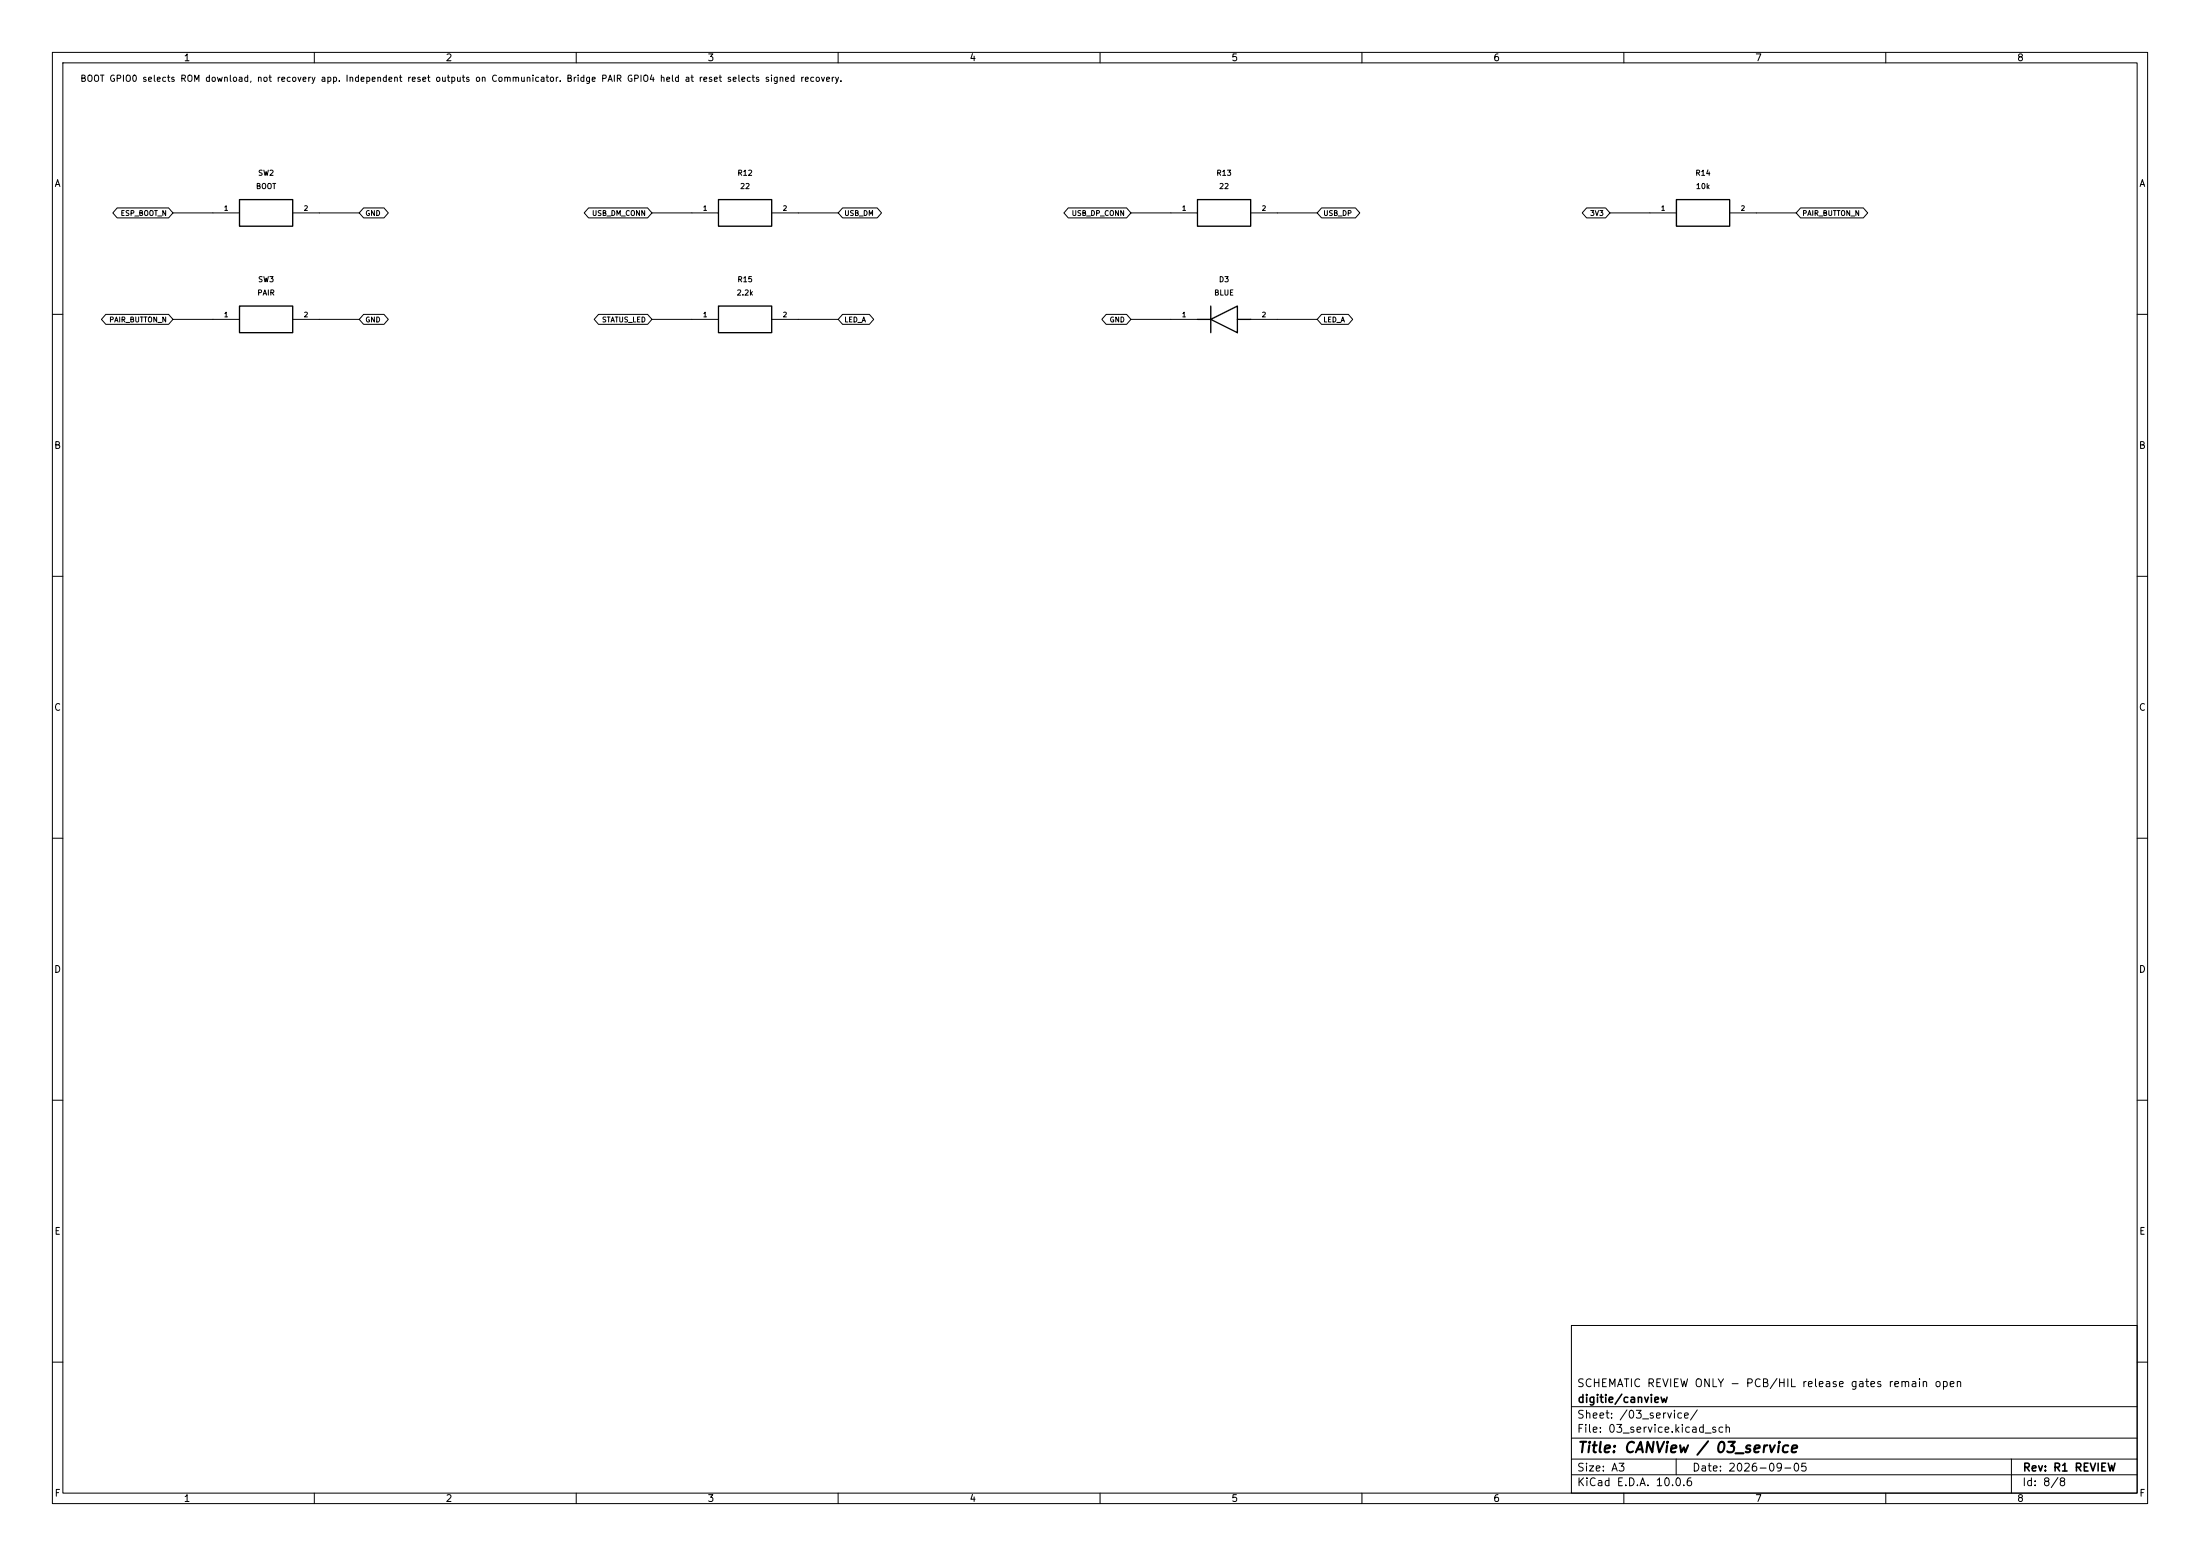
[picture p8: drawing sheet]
(kicad_sch (version 20250114) (generator "eeschema") (generator_version "10.0") (paper "A3") (title_block (title "CANView / 03_service") (date "2026-09-05") (rev "R1 REVIEW") (company "digitie/canview") (comment 1 "SCHEMATIC REVIEW ONLY - PCB/HIL release gates remain open"))
(lib_symbols (symbol "CANView:CANView_bridge_SW2" (pin_names (offset 0.762) (hide yes)) (in_bom yes) (on_board yes)
(property "Reference" "S" (at 0.0000 7.6200 0)  (effects (font (size 1.0 1.0)) ))
(property "Value" "BOOT" (at 0.0000 5.0800 0)  (effects (font (size 1.0 1.0)) ))
(property "Footprint" "CANView:Button_Switch_SMD__SW_SPST_TL3342" (at 0.0000 0.0000 0) (hide yes) (effects (font (size 1.0 1.0)) ))
(symbol "CANView_bridge_SW2_0_1" (rectangle (start -5.08 2.54) (end 5.08 -2.54) (stroke (width 0.254) (type default)) (fill (type background))))
(symbol "CANView_bridge_SW2_1_1"
(pin passive line (at -10.16 0 0) (length 5.08) (name "1" (effects (font (size 0.9 0.9)) )) (number "1" (effects (font (size 0.9 0.9)) )))
(pin passive line (at 10.16 0 180) (length 5.08) (name "2" (effects (font (size 0.9 0.9)) )) (number "2" (effects (font (size 0.9 0.9)) )))))
(symbol "CANView:CANView_bridge_R12" (pin_names (offset 0.762) (hide yes)) (in_bom yes) (on_board yes)
(property "Reference" "R" (at 0.0000 7.6200 0)  (effects (font (size 1.0 1.0)) ))
(property "Value" "22" (at 0.0000 5.0800 0)  (effects (font (size 1.0 1.0)) ))
(property "Footprint" "CANView:Resistor_SMD__R_0402_1005Metric" (at 0.0000 0.0000 0) (hide yes) (effects (font (size 1.0 1.0)) ))
(symbol "CANView_bridge_R12_0_1" (rectangle (start -5.08 2.54) (end 5.08 -2.54) (stroke (width 0.254) (type default)) (fill (type background))))
(symbol "CANView_bridge_R12_1_1"
(pin passive line (at -10.16 0 0) (length 5.08) (name "1" (effects (font (size 0.9 0.9)) )) (number "1" (effects (font (size 0.9 0.9)) )))
(pin passive line (at 10.16 0 180) (length 5.08) (name "2" (effects (font (size 0.9 0.9)) )) (number "2" (effects (font (size 0.9 0.9)) )))))
(symbol "CANView:CANView_bridge_R13" (pin_names (offset 0.762) (hide yes)) (in_bom yes) (on_board yes)
(property "Reference" "R" (at 0.0000 7.6200 0)  (effects (font (size 1.0 1.0)) ))
(property "Value" "22" (at 0.0000 5.0800 0)  (effects (font (size 1.0 1.0)) ))
(property "Footprint" "CANView:Resistor_SMD__R_0402_1005Metric" (at 0.0000 0.0000 0) (hide yes) (effects (font (size 1.0 1.0)) ))
(symbol "CANView_bridge_R13_0_1" (rectangle (start -5.08 2.54) (end 5.08 -2.54) (stroke (width 0.254) (type default)) (fill (type background))))
(symbol "CANView_bridge_R13_1_1"
(pin passive line (at -10.16 0 0) (length 5.08) (name "1" (effects (font (size 0.9 0.9)) )) (number "1" (effects (font (size 0.9 0.9)) )))
(pin passive line (at 10.16 0 180) (length 5.08) (name "2" (effects (font (size 0.9 0.9)) )) (number "2" (effects (font (size 0.9 0.9)) )))))
(symbol "CANView:CANView_bridge_R14" (pin_names (offset 0.762) (hide yes)) (in_bom yes) (on_board yes)
(property "Reference" "R" (at 0.0000 7.6200 0)  (effects (font (size 1.0 1.0)) ))
(property "Value" "10k" (at 0.0000 5.0800 0)  (effects (font (size 1.0 1.0)) ))
(property "Footprint" "CANView:Resistor_SMD__R_0402_1005Metric" (at 0.0000 0.0000 0) (hide yes) (effects (font (size 1.0 1.0)) ))
(symbol "CANView_bridge_R14_0_1" (rectangle (start -5.08 2.54) (end 5.08 -2.54) (stroke (width 0.254) (type default)) (fill (type background))))
(symbol "CANView_bridge_R14_1_1"
(pin passive line (at -10.16 0 0) (length 5.08) (name "1" (effects (font (size 0.9 0.9)) )) (number "1" (effects (font (size 0.9 0.9)) )))
(pin passive line (at 10.16 0 180) (length 5.08) (name "2" (effects (font (size 0.9 0.9)) )) (number "2" (effects (font (size 0.9 0.9)) )))))
(symbol "CANView:CANView_bridge_SW3" (pin_names (offset 0.762) (hide yes)) (in_bom yes) (on_board yes)
(property "Reference" "S" (at 0.0000 7.6200 0)  (effects (font (size 1.0 1.0)) ))
(property "Value" "PAIR" (at 0.0000 5.0800 0)  (effects (font (size 1.0 1.0)) ))
(property "Footprint" "CANView:Button_Switch_SMD__SW_SPST_TL3342" (at 0.0000 0.0000 0) (hide yes) (effects (font (size 1.0 1.0)) ))
(symbol "CANView_bridge_SW3_0_1" (rectangle (start -5.08 2.54) (end 5.08 -2.54) (stroke (width 0.254) (type default)) (fill (type background))))
(symbol "CANView_bridge_SW3_1_1"
(pin passive line (at -10.16 0 0) (length 5.08) (name "1" (effects (font (size 0.9 0.9)) )) (number "1" (effects (font (size 0.9 0.9)) )))
(pin passive line (at 10.16 0 180) (length 5.08) (name "2" (effects (font (size 0.9 0.9)) )) (number "2" (effects (font (size 0.9 0.9)) )))))
(symbol "CANView:CANView_bridge_R15" (pin_names (offset 0.762) (hide yes)) (in_bom yes) (on_board yes)
(property "Reference" "R" (at 0.0000 7.6200 0)  (effects (font (size 1.0 1.0)) ))
(property "Value" "2.2k" (at 0.0000 5.0800 0)  (effects (font (size 1.0 1.0)) ))
(property "Footprint" "CANView:Resistor_SMD__R_0402_1005Metric" (at 0.0000 0.0000 0) (hide yes) (effects (font (size 1.0 1.0)) ))
(symbol "CANView_bridge_R15_0_1" (rectangle (start -5.08 2.54) (end 5.08 -2.54) (stroke (width 0.254) (type default)) (fill (type background))))
(symbol "CANView_bridge_R15_1_1"
(pin passive line (at -10.16 0 0) (length 5.08) (name "1" (effects (font (size 0.9 0.9)) )) (number "1" (effects (font (size 0.9 0.9)) )))
(pin passive line (at 10.16 0 180) (length 5.08) (name "2" (effects (font (size 0.9 0.9)) )) (number "2" (effects (font (size 0.9 0.9)) )))))
(symbol "CANView:CANView_bridge_D3" (pin_names (offset 0.762) (hide yes)) (in_bom yes) (on_board yes)
(property "Reference" "D" (at 0.0000 7.6200 0)  (effects (font (size 1.0 1.0)) ))
(property "Value" "BLUE" (at 0.0000 5.0800 0)  (effects (font (size 1.0 1.0)) ))
(property "Footprint" "CANView:LED_SMD__LED_0603_1608Metric" (at 0.0000 0.0000 0) (hide yes) (effects (font (size 1.0 1.0)) ))
(symbol "CANView_bridge_D3_0_1" (polyline (pts (xy 2.54 -2.54) (xy -2.54 0) (xy 2.54 2.54) (xy 2.54 -2.54)) (stroke (width 0.254) (type default)) (fill (type none)))(polyline (pts (xy -2.54 -2.54) (xy -2.54 2.54)) (stroke (width 0.254) (type default)) (fill (type none)))(polyline (pts (xy -5.08 0) (xy -2.54 0)) (stroke (width 0.254) (type default)) (fill (type none)))(polyline (pts (xy 2.54 0) (xy 5.08 0)) (stroke (width 0.254) (type default)) (fill (type none))))
(symbol "CANView_bridge_D3_1_1"
(pin passive line (at -10.16 0 0) (length 5.08) (name "K" (effects (font (size 0.9 0.9)) )) (number "1" (effects (font (size 0.9 0.9)) )))
(pin passive line (at 10.16 0 180) (length 5.08) (name "A" (effects (font (size 0.9 0.9)) )) (number "2" (effects (font (size 0.9 0.9)) ))))))
(text "BOOT button for ROM download. Reset supervisor is shared on Communicator. Keep GPIO0 released for normal boot." (at 15.24 15.24 0) (effects (font (size 1.2 1.2)) (justify left)))
(symbol (lib_id "CANView:CANView_bridge_SW2") (at 50.8000 40.6400 0) (unit 1) (in_bom yes) (on_board yes) (dnp no) (property "Reference" "SW2" (at 50.8000 33.0200 0)  (effects (font (size 1.0 1.0)) ))(property "Value" "BOOT" (at 50.8000 35.5600 0)  (effects (font (size 1.0 1.0)) ))(property "Footprint" "CANView:Button_Switch_SMD__SW_SPST_TL3342" (at 50.8000 40.6400 0) (hide yes) (effects (font (size 1.0 1.0)) ))(property "MPN" "TL3342F160QG" (at 50.8000 40.6400 0) (hide yes) (effects (font (size 1.0 1.0)) ))(property "Specification" "Momentary normally open; logic signal only" (at 50.8000 40.6400 0) (hide yes) (effects (font (size 1.0 1.0)) ))(property "Source" "" (at 50.8000 40.6400 0) (hide yes) (effects (font (size 1.0 1.0)) ))(property "Assembly" "FIT" (at 50.8000 40.6400 0) (hide yes) (effects (font (size 1.0 1.0)) )))
(wire (pts (xy 40.6400 40.6400) (xy 33.0200 40.6400)) (stroke (width 0) (type default)))
(global_label "ESP_BOOT_N" (shape bidirectional) (at 33.0200 40.6400 180) (effects (font (size 0.95 0.95)) (justify right)) (property "Intersheetrefs" "${INTERSHEET_REFS}" (at 33.0200 40.6400 0) (hide yes) (effects (font (size 1.0 1.0)) )))
(wire (pts (xy 60.9600 40.6400) (xy 68.5800 40.6400)) (stroke (width 0) (type default)))
(global_label "GND" (shape bidirectional) (at 68.5800 40.6400 0) (effects (font (size 0.95 0.95)) (justify left)) (property "Intersheetrefs" "${INTERSHEET_REFS}" (at 68.5800 40.6400 0) (hide yes) (effects (font (size 1.0 1.0)) )))
(symbol (lib_id "CANView:CANView_bridge_R12") (at 142.2400 40.6400 0) (unit 1) (in_bom yes) (on_board yes) (dnp no) (property "Reference" "R12" (at 142.2400 33.0200 0)  (effects (font (size 1.0 1.0)) ))(property "Value" "22" (at 142.2400 35.5600 0)  (effects (font (size 1.0 1.0)) ))(property "Footprint" "CANView:Resistor_SMD__R_0402_1005Metric" (at 142.2400 40.6400 0) (hide yes) (effects (font (size 1.0 1.0)) ))(property "MPN" "GEN-R-0402-22-1%" (at 142.2400 40.6400 0) (hide yes) (effects (font (size 1.0 1.0)) ))(property "Specification" "0.1W; 50V; ±1%; ±100ppm/K; -55..155C" (at 142.2400 40.6400 0) (hide yes) (effects (font (size 1.0 1.0)) ))(property "Source" "" (at 142.2400 40.6400 0) (hide yes) (effects (font (size 1.0 1.0)) ))(property "Assembly" "FIT" (at 142.2400 40.6400 0) (hide yes) (effects (font (size 1.0 1.0)) )))
(wire (pts (xy 132.0800 40.6400) (xy 124.4600 40.6400)) (stroke (width 0) (type default)))
(global_label "USB_DM_CONN" (shape bidirectional) (at 124.4600 40.6400 180) (effects (font (size 0.95 0.95)) (justify right)) (property "Intersheetrefs" "${INTERSHEET_REFS}" (at 124.4600 40.6400 0) (hide yes) (effects (font (size 1.0 1.0)) )))
(wire (pts (xy 152.4000 40.6400) (xy 160.0200 40.6400)) (stroke (width 0) (type default)))
(global_label "USB_DM" (shape bidirectional) (at 160.0200 40.6400 0) (effects (font (size 0.95 0.95)) (justify left)) (property "Intersheetrefs" "${INTERSHEET_REFS}" (at 160.0200 40.6400 0) (hide yes) (effects (font (size 1.0 1.0)) )))
(symbol (lib_id "CANView:CANView_bridge_R13") (at 233.6800 40.6400 0) (unit 1) (in_bom yes) (on_board yes) (dnp no) (property "Reference" "R13" (at 233.6800 33.0200 0)  (effects (font (size 1.0 1.0)) ))(property "Value" "22" (at 233.6800 35.5600 0)  (effects (font (size 1.0 1.0)) ))(property "Footprint" "CANView:Resistor_SMD__R_0402_1005Metric" (at 233.6800 40.6400 0) (hide yes) (effects (font (size 1.0 1.0)) ))(property "MPN" "GEN-R-0402-22-1%" (at 233.6800 40.6400 0) (hide yes) (effects (font (size 1.0 1.0)) ))(property "Specification" "0.1W; 50V; ±1%; ±100ppm/K; -55..155C" (at 233.6800 40.6400 0) (hide yes) (effects (font (size 1.0 1.0)) ))(property "Source" "" (at 233.6800 40.6400 0) (hide yes) (effects (font (size 1.0 1.0)) ))(property "Assembly" "FIT" (at 233.6800 40.6400 0) (hide yes) (effects (font (size 1.0 1.0)) )))
(wire (pts (xy 223.5200 40.6400) (xy 215.9000 40.6400)) (stroke (width 0) (type default)))
(global_label "USB_DP_CONN" (shape bidirectional) (at 215.9000 40.6400 180) (effects (font (size 0.95 0.95)) (justify right)) (property "Intersheetrefs" "${INTERSHEET_REFS}" (at 215.9000 40.6400 0) (hide yes) (effects (font (size 1.0 1.0)) )))
(wire (pts (xy 243.8400 40.6400) (xy 251.4600 40.6400)) (stroke (width 0) (type default)))
(global_label "USB_DP" (shape bidirectional) (at 251.4600 40.6400 0) (effects (font (size 0.95 0.95)) (justify left)) (property "Intersheetrefs" "${INTERSHEET_REFS}" (at 251.4600 40.6400 0) (hide yes) (effects (font (size 1.0 1.0)) )))
(symbol (lib_id "CANView:CANView_bridge_R14") (at 325.1200 40.6400 0) (unit 1) (in_bom yes) (on_board yes) (dnp no) (property "Reference" "R14" (at 325.1200 33.0200 0)  (effects (font (size 1.0 1.0)) ))(property "Value" "10k" (at 325.1200 35.5600 0)  (effects (font (size 1.0 1.0)) ))(property "Footprint" "CANView:Resistor_SMD__R_0402_1005Metric" (at 325.1200 40.6400 0) (hide yes) (effects (font (size 1.0 1.0)) ))(property "MPN" "GEN-R-0402-10k-1%" (at 325.1200 40.6400 0) (hide yes) (effects (font (size 1.0 1.0)) ))(property "Specification" "0.1W; 50V; ±1%; ±100ppm/K; -55..155C" (at 325.1200 40.6400 0) (hide yes) (effects (font (size 1.0 1.0)) ))(property "Source" "" (at 325.1200 40.6400 0) (hide yes) (effects (font (size 1.0 1.0)) ))(property "Assembly" "FIT" (at 325.1200 40.6400 0) (hide yes) (effects (font (size 1.0 1.0)) )))
(wire (pts (xy 314.9600 40.6400) (xy 307.3400 40.6400)) (stroke (width 0) (type default)))
(global_label "3V3" (shape bidirectional) (at 307.3400 40.6400 180) (effects (font (size 0.95 0.95)) (justify right)) (property "Intersheetrefs" "${INTERSHEET_REFS}" (at 307.3400 40.6400 0) (hide yes) (effects (font (size 1.0 1.0)) )))
(wire (pts (xy 335.2800 40.6400) (xy 342.9000 40.6400)) (stroke (width 0) (type default)))
(global_label "PAIR_BUTTON_N" (shape bidirectional) (at 342.9000 40.6400 0) (effects (font (size 0.95 0.95)) (justify left)) (property "Intersheetrefs" "${INTERSHEET_REFS}" (at 342.9000 40.6400 0) (hide yes) (effects (font (size 1.0 1.0)) )))
(symbol (lib_id "CANView:CANView_bridge_SW3") (at 50.8000 60.9600 0) (unit 1) (in_bom yes) (on_board yes) (dnp no) (property "Reference" "SW3" (at 50.8000 53.3400 0)  (effects (font (size 1.0 1.0)) ))(property "Value" "PAIR" (at 50.8000 55.8800 0)  (effects (font (size 1.0 1.0)) ))(property "Footprint" "CANView:Button_Switch_SMD__SW_SPST_TL3342" (at 50.8000 60.9600 0) (hide yes) (effects (font (size 1.0 1.0)) ))(property "MPN" "TL3342F160QG" (at 50.8000 60.9600 0) (hide yes) (effects (font (size 1.0 1.0)) ))(property "Specification" "Momentary normally open; hold >=3s commissioning" (at 50.8000 60.9600 0) (hide yes) (effects (font (size 1.0 1.0)) ))(property "Source" "" (at 50.8000 60.9600 0) (hide yes) (effects (font (size 1.0 1.0)) ))(property "Assembly" "FIT" (at 50.8000 60.9600 0) (hide yes) (effects (font (size 1.0 1.0)) )))
(wire (pts (xy 40.6400 60.9600) (xy 33.0200 60.9600)) (stroke (width 0) (type default)))
(global_label "PAIR_BUTTON_N" (shape bidirectional) (at 33.0200 60.9600 180) (effects (font (size 0.95 0.95)) (justify right)) (property "Intersheetrefs" "${INTERSHEET_REFS}" (at 33.0200 60.9600 0) (hide yes) (effects (font (size 1.0 1.0)) )))
(wire (pts (xy 60.9600 60.9600) (xy 68.5800 60.9600)) (stroke (width 0) (type default)))
(global_label "GND" (shape bidirectional) (at 68.5800 60.9600 0) (effects (font (size 0.95 0.95)) (justify left)) (property "Intersheetrefs" "${INTERSHEET_REFS}" (at 68.5800 60.9600 0) (hide yes) (effects (font (size 1.0 1.0)) )))
(symbol (lib_id "CANView:CANView_bridge_R15") (at 142.2400 60.9600 0) (unit 1) (in_bom yes) (on_board yes) (dnp no) (property "Reference" "R15" (at 142.2400 53.3400 0)  (effects (font (size 1.0 1.0)) ))(property "Value" "2.2k" (at 142.2400 55.8800 0)  (effects (font (size 1.0 1.0)) ))(property "Footprint" "CANView:Resistor_SMD__R_0402_1005Metric" (at 142.2400 60.9600 0) (hide yes) (effects (font (size 1.0 1.0)) ))(property "MPN" "GEN-R-0402-2.2k-1%" (at 142.2400 60.9600 0) (hide yes) (effects (font (size 1.0 1.0)) ))(property "Specification" "0.1W; 50V; ±1%; ±100ppm/K; -55..155C" (at 142.2400 60.9600 0) (hide yes) (effects (font (size 1.0 1.0)) ))(property "Source" "" (at 142.2400 60.9600 0) (hide yes) (effects (font (size 1.0 1.0)) ))(property "Assembly" "FIT" (at 142.2400 60.9600 0) (hide yes) (effects (font (size 1.0 1.0)) )))
(wire (pts (xy 132.0800 60.9600) (xy 124.4600 60.9600)) (stroke (width 0) (type default)))
(global_label "STATUS_LED" (shape bidirectional) (at 124.4600 60.9600 180) (effects (font (size 0.95 0.95)) (justify right)) (property "Intersheetrefs" "${INTERSHEET_REFS}" (at 124.4600 60.9600 0) (hide yes) (effects (font (size 1.0 1.0)) )))
(wire (pts (xy 152.4000 60.9600) (xy 160.0200 60.9600)) (stroke (width 0) (type default)))
(global_label "LED_A" (shape bidirectional) (at 160.0200 60.9600 0) (effects (font (size 0.95 0.95)) (justify left)) (property "Intersheetrefs" "${INTERSHEET_REFS}" (at 160.0200 60.9600 0) (hide yes) (effects (font (size 1.0 1.0)) )))
(symbol (lib_id "CANView:CANView_bridge_D3") (at 233.6800 60.9600 0) (unit 1) (in_bom yes) (on_board yes) (dnp no) (property "Reference" "D3" (at 233.6800 53.3400 0)  (effects (font (size 1.0 1.0)) ))(property "Value" "BLUE" (at 233.6800 55.8800 0)  (effects (font (size 1.0 1.0)) ))(property "Footprint" "CANView:LED_SMD__LED_0603_1608Metric" (at 233.6800 60.9600 0) (hide yes) (effects (font (size 1.0 1.0)) ))(property "MPN" "GEN-LED-0603-BLUE" (at 233.6800 60.9600 0) (hide yes) (effects (font (size 1.0 1.0)) ))(property "Specification" "Blue LED; pad1 cathode, pad2 anode; If<=1mA; Vf<=3.2V" (at 233.6800 60.9600 0) (hide yes) (effects (font (size 1.0 1.0)) ))(property "Source" "" (at 233.6800 60.9600 0) (hide yes) (effects (font (size 1.0 1.0)) ))(property "Assembly" "FIT" (at 233.6800 60.9600 0) (hide yes) (effects (font (size 1.0 1.0)) )))
(wire (pts (xy 223.5200 60.9600) (xy 215.9000 60.9600)) (stroke (width 0) (type default)))
(global_label "GND" (shape bidirectional) (at 215.9000 60.9600 180) (effects (font (size 0.95 0.95)) (justify right)) (property "Intersheetrefs" "${INTERSHEET_REFS}" (at 215.9000 60.9600 0) (hide yes) (effects (font (size 1.0 1.0)) )))
(wire (pts (xy 243.8400 60.9600) (xy 251.4600 60.9600)) (stroke (width 0) (type default)))
(global_label "LED_A" (shape bidirectional) (at 251.4600 60.9600 0) (effects (font (size 0.95 0.95)) (justify left)) (property "Intersheetrefs" "${INTERSHEET_REFS}" (at 251.4600 60.9600 0) (hide yes) (effects (font (size 1.0 1.0)) ))))
